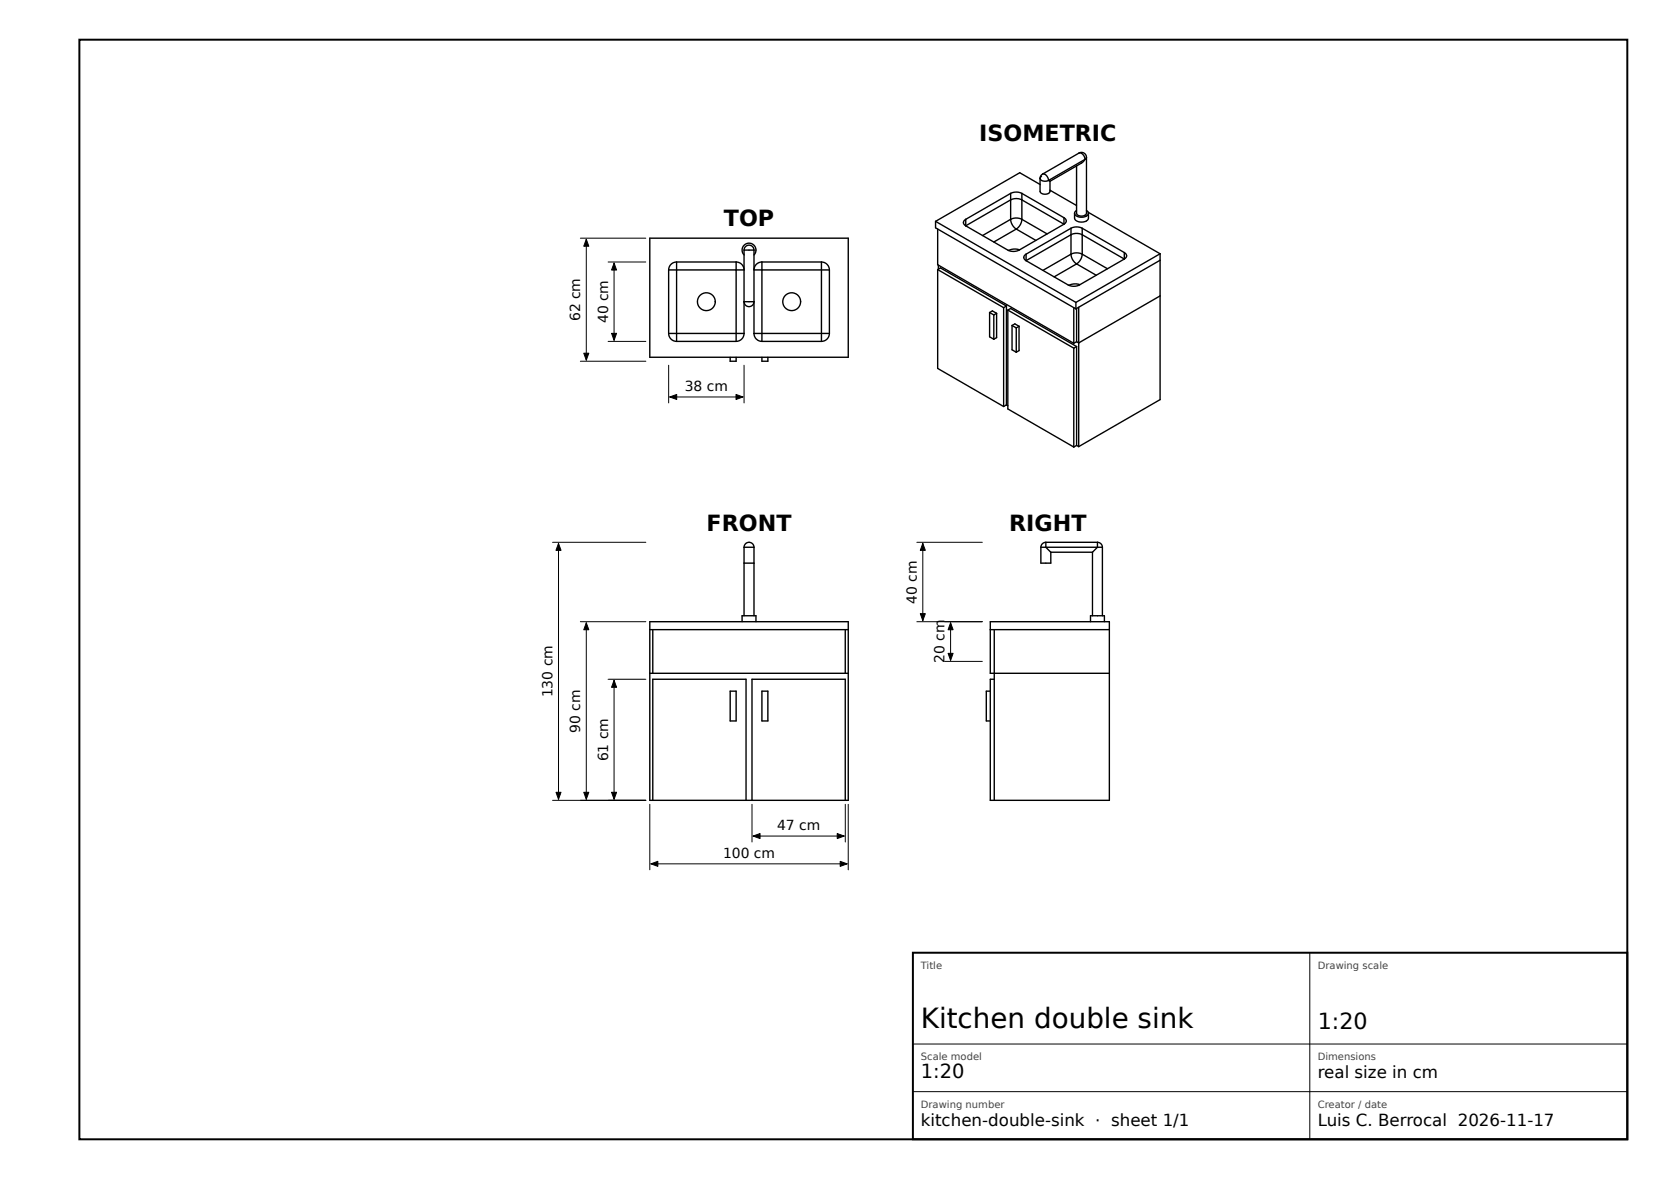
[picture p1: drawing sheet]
<svg xmlns="http://www.w3.org/2000/svg" width="420mm" height="297mm" viewBox="0 0 420 297" stroke-linecap="round" stroke-linejoin="round" font-family="sans-serif">
<path d="M20 10h390v277h-390zM230 240h180v47h-180z" fill="none" stroke="#000" stroke-width=".5"/>
<g fill="none" stroke="#000" stroke-width=".25">
<path d="M146.2 60h16.5M147.7 60.3v30.4M153.2 66h9.5M154.7 66.3v19.4M146.2 91h16.5M153.2 86h9.5M168.5 92v9.5M187.5 92v9.5M168.7 100h18.5M139.2 136.6h23.5M140.7 136.9v64.4M231 136.6h16.5"/>
<path d="M232.5 136.9v19.4M146.2 156.6h16.5M147.7 156.9v44.4M231 156.6h16.5M239.5 156.9v9.4M153.2 171.1h9.5M154.7 171.4v29.9M238 166.6h9.5M139.2 201.6h23.5M163.7 202.6v16.5M164 217.6h49.5M189.5 202.6v9.5"/>
<path d="M189.7 210.6h23M213 202.6v9.5M213.7 202.6v16.5M330 240v47M230 275h180M230 263h180"/>
</g>
<g fill="none" stroke="#000" stroke-width=".35">
<path d="M271.9 38.6a1.35 1.35 0 0 1 1.5 1.5M271.9 38.6a1.25 1.25 0 0 1 1.8 1M271.9 38.6l-9.2 5.3M273.7 39.6v14.1a1.44 1.44 0 0 1-2.5 0v-11.9M273.7 39.6l-.3 .5M163.7 60h50v30h-50zM235.7 55.8l35.4 20.4M235.7 55.8v1.6l35.4 20.4M236.2 57.7v9l34.3 19.8M243.3 55.3a.86 .86 0 0 0-.6 .8 .86 .86 0 0 0 .6 .8M243.3 55.3v1.6M254.6 48.7l1.6-.3 1.3 .3"/>
<path d="M254.6 55.3l1.3-.4 1.6 .4M254.6 55.3l.4 1.2 1 1.2M254.6 48.7l-11.3 6.6M254.6 48.7v6.6M254.6 55.3l-7 4M256 57.7l5 2.9M256 57.7l-5.6 3.3M257.5 55.3l-.4 1.2-1.1 1.2M257.5 48.7l10.6 6.1M257.5 55.3l6.3 3.6M257.5 48.7v6.6M262 44.9a1.48 1.48 0 0 0 2.2 .6"/>
<path d="M262 44.9v3.3a1.44 1.44 0 0 0 2.5 0v-2.5M262 46.5l-5.1-3-21.2 12.3M262.4 44.4l-.4 .5M262.7 43.9a1.35 1.35 0 0 1 1.5 1.6M262.7 43.9l-.5 .5-.2 .5M264.2 45.5l.3 .2M264.5 47.9l6.7 3.9M268.1 56.5l-10.6-6.1-1.3-.4-1.6 .4-11.3 6.5M268.1 56.5l-11.3 6.5-1.6 .3-1.3-.3-10.6-6.1M268.1 54.8a.86 .86 0 0 1 .6 .9 .86 .86 0 0 1-.6 .8M268.1 54.8v1.7M269.8 57.5l1.6-.3 1.3 .3"/>
<path d="M269.8 57.5l-11.3 6.5M269.8 57.5v6.5M270.7 53.7v1.2a2.02 2.02 0 0 0 3.5 0v-1.2M270.7 53.7a2.02 2.02 0 0 0 3.5 0M271.2 53l-.5 .7M272.7 57.5l10.6 6.1M272.7 57.5v6.5M273.4 40.1l-.9 1-8 4.6M273.4 40.1l-9.2 5.4M273.7 53l.5 .7M274.2 53.5l18.1 10.4M168.5 68h2"/>
<path d="M168.5 68v16M170.5 66a2 2 0 0 0-2 2M170.5 66v2M170.5 66h15M170.5 68h15M170.5 68v16M185.5 66a1.78 1.78 0 0 1 1.9 2h-1.9M185.5 66v2M185.5 68v16M187.5 64.2a1.75 1.75 0 0 1 0-2.4 1.75 1.75 0 0 1 2.4 0 1.75 1.75 0 0 1 .1 2.4M187.5 63a1.25 1.25 0 0 1 1.2-1.3 1.25 1.25 0 0 1 1.3 1.3M187.5 76h2.3a1.19 1.19 0 0 1-1.1 1.3 1.19 1.19 0 0 1-1.2-1.3z"/>
<path d="M187.5 63h2.5M187.5 63v21M190 63v21M192 66a1.78 1.78 0 0 0-1.9 2h1.9M192 66v2M192 68v16M192 66h15M192 68h15M207 66a2 2 0 0 1 2 2M207 66v2M207 68h2M207 68v16"/>
<path d="M209 68v16M236.2 67.9l.8-.4 16.6 9.6M236.2 67.9v24.9l16.7 9.6M236.2 67.9l16.7 9.6M236.4 66.8v1M249.3 78.7l.7-.4 1.1 .6M249.3 78.7l1.1 .6M249.3 78.7v6.2l1.1 .6M250.4 79.3v6.2M251.1 78.9v6.2l-.7 .4M251.1 78.9l-.7 .4M252.9 77.5v24.9"/>
<path d="M253.6 77.1v24.9M253.6 77.1l-.7 .4M253.9 78.1l.7-.4 16.6 9.6M253.9 78.1v24.9l16.6 9.6M253.9 78.1l16.6 9.6M256.9 62.9l-1.5-.2-1.3 .4M258.5 64a.86 .86 0 0 0-.6 .8 .86 .86 0 0 0 .6 .9M258.5 64v1.7M269.8 64l1.3-.3 1.6 .3M269.8 64l.4 1.3 1 1.2M269.8 64l-7 4.1M270.5 77.5v9"/>
<path d="M271.1 76.2v1.6M271.2 77.7v8.4M271.2 66.5l-5.6 3.2M271.2 66.5l5 2.8M271.8 77.4v35.1M272.1 71.7l-1.5-.2-1.3 .4M272.7 64l-.4 1.3-1.1 1.2M272.7 64l6.3 3.7M283.3 65.3l-10.6-6.2-1.3-.3-1.6 .3-11.3 6.6M283.3 65.3l-11.3 6.5-1.6 .3-1.3-.3-10.6-6.1M283.3 63.6a.86 .86 0 0 1 .6 .8 .86 .86 0 0 1-.6 .9M283.3 63.6v1.7"/>
<path d="M292.3 74.5l-20.5 11.9-.6-.3M292.3 63.9v36.8l-20.5 11.8M292.3 63.9l-21.2 12.3M292.3 65.6l-21.2 12.2M168.5 84a2 2 0 0 0 2 2M168.5 84h2M170.5 84v2M170.5 86h15M170.5 84h15M184 90v1h1.5v-1M185.5 84v2M185.5 84h2"/>
<path d="M187.5 84a2 2 0 0 1-2 2M190 84a2 2 0 0 0 2 2M190 84h2M192 84v2M192 90v1h1.5v-1M192 86h15M192 84h15M207 84v2M207 84h2M209 84a2 2 0 0 1-2 2M255 82l.7-.4 1.1 .6M255 82v6.1l1 .6"/>
<path d="M255 82l1 .6M256 82.6v6.1M256.8 82.2v6.1l-.8 .4M256.8 82.2l-.8 .4M270.5 87.7v24.9M271.2 87.3v24.9M271.2 87.3l-.7 .4M271.2 86.1l-.7 .4M253.6 102l.3 .2M253.6 102l-.7 .4M271.2 112.2l.6 .3M271.2 112.2l-.7 .4"/>
<path d="M187.5 137.9h2.5M187.5 137.9a1.25 1.25 0 0 1 1.2-1.3 1.25 1.25 0 0 1 1.3 1.3M187.5 137.9v17.2M190 137.9v17.2M262.2 137.9h1.3M262.2 137.9v4h2.5v-2.8M263.5 137.9l1.2 1.2M263.5 136.6v1.3M263.5 136.6l-.8 .3-.5 1M263.5 137.9h13M263.5 136.6h13M264.7 139.1h10.5"/>
<path d="M275.2 139.1v16M276.5 137.9l-1.3 1.2M276.5 137.9h1.2M276.5 136.6v1.3M276.5 136.6l1 .5 .2 .8M277.7 137.9v17.2M163.7 156.6h50v45h-50zM163.7 158.6h50M164.5 158.6v11M187 156.6v-1.5h3.5v1.5M187.5 141.9h2.5M213 158.6v11"/>
<path d="M249.5 158.6h30M250.5 158.6v43M274.8 156.6v-1.5h3.5v1.5M163.7 169.6h50M184 174.1h1.5v7.5h-1.5zM192 174.1h1.5v7.5h-1.5zM249.5 174.1h-1v7.5h1M279.5 169.6h-30v-13h30v45h-30v-30.5h1M164.5 201.6v-30.5h23.5v30.5M189.5 201.6v-30.5h23.5v30.5"/>
<circle cx="178" cy="76" r="2.25"/>
<circle cx="199.5" cy="76" r="2.25"/>
</g>
<g fill="#000" stroke="#000" stroke-width=".25">
<path d="M147.7 60.3l.7 1.7h-1.3zM154.7 66.3l.7 1.7h-1.3zM147.1 89h1.3l-.7 1.7zM154.1 84h1.3l-.7 1.7zM185.4 99.4l1.8 .6-1.8 .6zM168.7 100l1.8-.6v1.2zM140.7 136.9l.7 1.7h-1.3zM232.5 136.9l.6 1.7h-1.2zM147.7 156.9l.7 1.7h-1.3zM231.9 154.6h1.2l-.6 1.7zM239.5 156.9l.6 1.7h-1.2zM154.7 171.4l.7 1.7h-1.3z"/>
<path d="M238.9 164.6h1.2l-.6 1.7zM140.1 199.6h1.3l-.7 1.7zM147.1 199.6h1.3l-.7 1.7zM154.1 199.6h1.3l-.7 1.7zM164 217.6l1.7-.6v1.2zM189.7 210.6l1.8-.6v1.2zM210.9 210l1.8 .6-1.8 .6zM211.7 217l1.8 .6-1.8 .6z"/>
</g>
<text font-size="7" x="232" y="259">Kitchen double sink</text>
<g font-size="5.6">
<text x="246.7" y="35.4">ISOMETRIC</text>
<text x="182.4" y="57">TOP</text>
<text x="178" y="133.7">FRONT</text>
<text x="254.3" y="133.7">RIGHT</text>
<text x="332" y="259.3">1:20</text>
</g>
<text font-size="4.9" x="232" y="271.5">1:20</text>
<g font-size="4.2">
<text x="332" y="271.6">real size in cm</text>
<text x="232" y="283.6">kitchen-double-sink · sheet 1/1</text>
<text x="332" y="283.6">Luis C. Berrocal 2026-11-17</text>
</g>
<g font-size="3.5">
<text x="146.2" y="80.9" transform="rotate(-90 146.2 80.9)">62 cm</text>
<text x="153.2" y="81.4" transform="rotate(-90 153.2 81.4)">40 cm</text>
<text x="172.5" y="98.5">38 cm</text>
<text x="231" y="152.1" transform="rotate(-90 231 152.1)">40 cm</text>
<text x="238" y="167.1" transform="rotate(-90 238 167.1)">20 cm</text>
<text x="139.2" y="175.7" transform="rotate(-90 139.2 175.7)">130 cm</text>
<text x="146.2" y="184.6" transform="rotate(-90 146.2 184.6)">90 cm</text>
<text x="153.2" y="191.8" transform="rotate(-90 153.2 191.8)">61 cm</text>
<text x="195.8" y="209.1">47 cm</text>
<text x="182.2" y="216.1">100 cm</text>
</g>
<g font-size="2.5" fill="#444">
<text x="232" y="244.1">Title</text>
<text x="332" y="244.1">Drawing scale</text>
<text x="232" y="267.1">Scale model</text>
<text x="332" y="267.1">Dimensions</text>
<text x="232" y="279.1">Drawing number</text>
<text x="332" y="279.1">Creator / date</text>
</g>
</svg>
